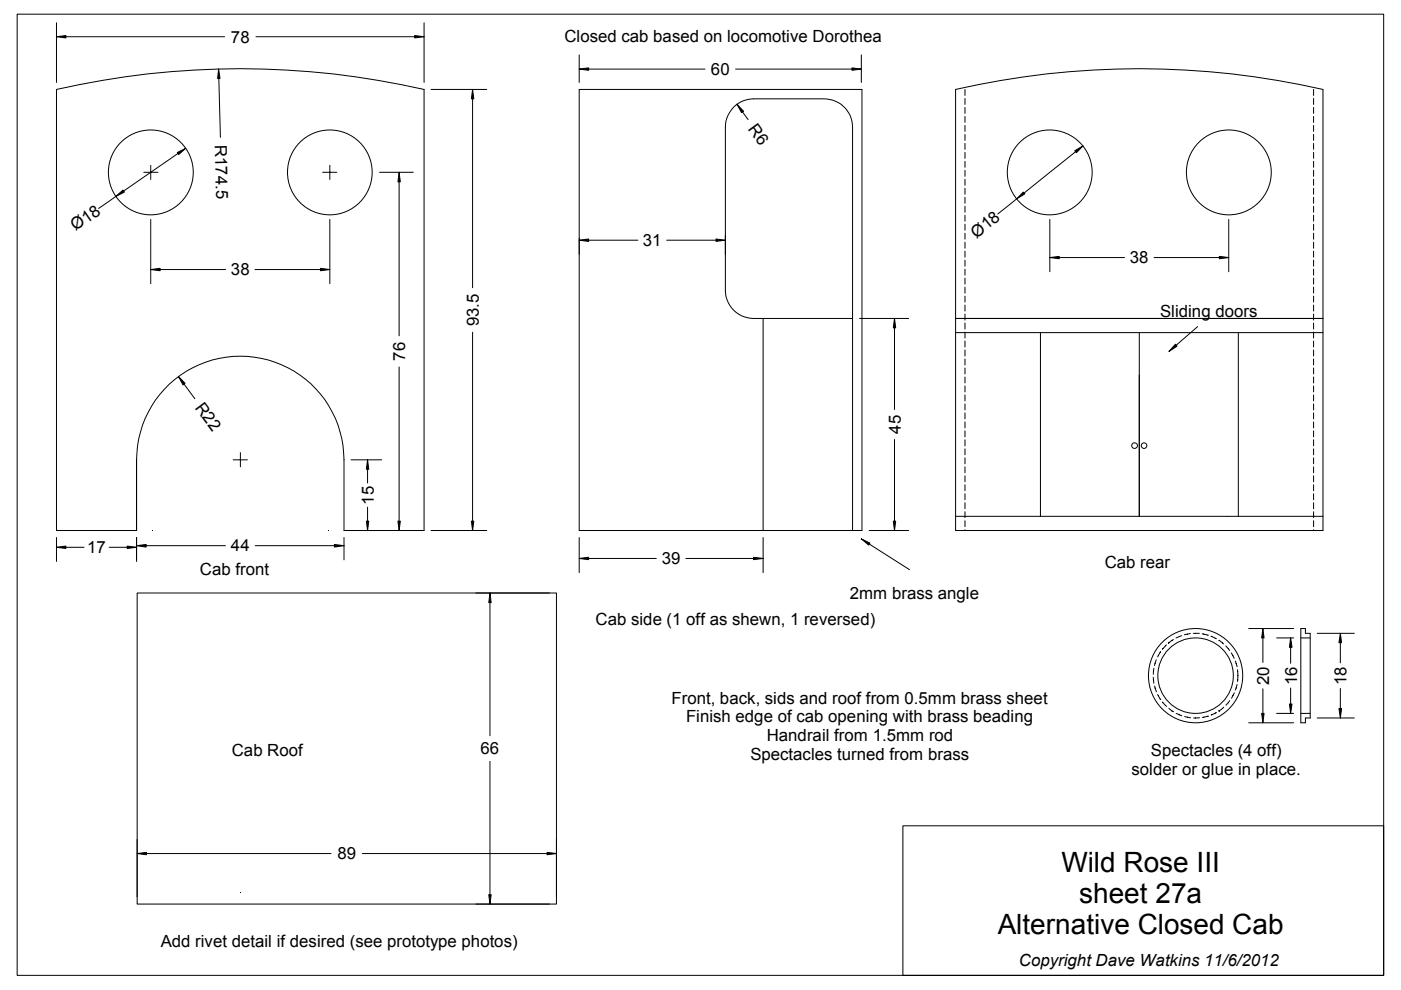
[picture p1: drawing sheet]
<svg xmlns="http://www.w3.org/2000/svg" width="297mm" height="210mm" viewBox="0 0 297 210" stroke-linecap="round" stroke-linejoin="round" font-family="sans-serif">
<g fill="none" stroke="#000" stroke-width=".21">
<path d="M3.6 3h289.8v203.8h-289.8zM12 19a174.7 174.7 0 0 1 77.9 0v93.5h-17v-15a22 22 0 0 0-22-22 22 22 0 0 0-21.9 22v15h-17zM12 7.8l2-.3v.5zM12 4.8v12.7M14 7.8h33.6M46.4 14.6l.2 2h-.5zM46.4 16.6l.3 12.5M54.3 7.8h33.6M87.9 7.5l2 .3-2 .2zM89.9 4.8v12.7M91.4 19h11.8M100.2 19l.3 2h-.6z"/>
<path d="M122.8 14.6l2-.2v.5zM122.8 19h59.9v93.5h-59.9zM122.8 11.6v5.9M124.8 14.6h24.7M156 14.6h24.6M180.6 14.4l2 .2-2 .3zM182.6 11.6v5.9M202.6 19a174.5 174.5 0 0 1 77.9 0v93.5h-77.9zM204.6 19v1.2M278.5 19v1.2M30.5 36.5h3M32 35.1v3"/>
<path d="M37.6 32.3l1.8-.8-1.5 1.3zM37.7 32.6l-11.5 7.9M68.4 36.5h3M69.9 35.1v3M80.5 36.5h7.1M84.6 36.5l.3 2.1h-.5zM84.6 38.6v32.6M100.2 21v40M156.2 22.1l1.4 1.5-.4 .3zM157.4 23.7l1.2 1.7M204.6 20.9v1.2M204.6 22.8v1.2"/>
<path d="M204.6 24.7v1.3M204.6 26.6v1.3M204.6 28.5v1.3M204.6 30.4v1.3M204.6 32.3v1.3M204.6 34.2v1.3M204.6 36.1v1.3M204.6 38v1.3M204.6 39.9v1.3M227.9 32l1.7-1.1-1.4 1.5zM228 32.2l-10.9 8.7M278.5 20.9v1.2"/>
<path d="M278.5 22.8v1.2M278.5 24.7v1.3M278.5 26.6v1.3M278.5 28.5v1.3M278.5 30.4v1.3M278.5 32.3v1.3M278.5 34.2v1.3M278.5 36.1v1.3M278.5 38v1.3M278.5 39.9v1.3M24.5 41.7l-3.6 2.5M24.5 41.7l1.6-1.4 .3 .4z"/>
<path d="M32 57.1l1.9-.2v.5zM32 46.5v13.7M33.9 57.1h13.9M54.1 57.1h13.8M67.9 56.9l2 .2-2 .3zM69.9 46.5v13.7M122.8 50.9l2-.2v.5zM124.8 50.9h10.5M141.3 50.9h10.5M151.8 50.7l2 .2-2 .3zM204.6 41.8v1.3M204.6 43.7v1.3"/>
<path d="M204.6 45.6v1.3M204.6 47.5v1.3M204.6 49.4v1.3M204.6 51.4v1.2M204.6 53.3v1.2M204.6 55.2v1.2M204.6 57.1v1.2M204.6 59v1.2M215.6 42.2l-4.1 3.2M217 40.7l.3 .4-1.7 1.1zM222.6 54.6l2-.2v.5zM222.6 46.5v11.1"/>
<path d="M224.6 54.6h13.8M244.7 54.6h13.8M258.5 54.4l2 .2-2 .3zM260.5 46.5v11.1M278.5 41.8v1.3M278.5 43.7v1.3M278.5 45.6v1.3M278.5 47.5v1.3M278.5 49.4v1.3M278.5 51.4v1.2M278.5 53.3v1.2M278.5 55.2v1.2"/>
<path d="M278.5 57.1v1.2M278.5 59v1.2M37.8 79.8l1.4 1.5-.4 .3zM84.6 77.8v32.7M100.2 70.4v40.1M161.8 67.5v45M180.8 67.5h-21a6 6 0 0 1-6-6v-34.5a6 6 0 0 1 6-6h14.9a6.1 6.1 0 0 1 6.1 6v85.5M182.2 67.5h10.5M189.6 67.5l.3 2h-.5zM189.6 69.5v17.3M202.6 67.5h77.9M202.6 70.5h77.9"/>
<path d="M204.6 60.9v1.2M204.6 62.8v1.3M204.6 64.7v1.3M204.6 66.6v1.3M204.6 68.5v1.3M204.6 70.4v1.3M204.6 72.3v1.3M204.6 74.2v1.3M204.6 76.1v1.3M204.6 78v1.3M204.6 79.9v1.3M220.6 70.5v39"/>
<path d="M241.6 70.5v39M249.2 73l.4 .4-1.7 1.1zM253.9 69.3l-4.5 3.9M262.5 70.5v39M278.5 60.9v1.2M278.5 62.8v1.3M278.5 64.7v1.3M278.5 66.6v1.3M278.5 68.5v1.3M278.5 70.4v1.3M278.5 72.3v1.3M278.5 74.2v1.3"/>
<path d="M278.5 76.1v1.3M278.5 78v1.3M278.5 79.9v1.3M39 81.4l2.3 3.1M49.4 97.5h3M51 96v3M74.4 97.5h6.5M77.9 97.5l.3 2h-.5zM77.9 99.5v2.9M189.6 93.2v17.3M204.6 81.8v1.3M204.6 83.7v1.3"/>
<path d="M204.6 85.6v1.3M204.6 87.5v1.3M204.6 89.5v1.2M204.6 91.4v1.2M204.6 93.3v1.2M204.6 95.2v1.2M204.6 97.1v1.2M204.6 99v1.2M278.5 81.8v1.3M278.5 83.7v1.3M278.5 85.6v1.3M278.5 87.5v1.3"/>
<path d="M278.5 89.5v1.2M278.5 91.4v1.2M278.5 93.3v1.2M278.5 95.2v1.2M278.5 97.1v1.2M278.5 99v1.2M12 116l2-.2v.5zM12 114v5M14 116h3.8M23.2 116h3.8M27 115.8l2 .2-2 .3zM29 115.7l2-.3v.6z"/>
<path d="M29 114v5M31 115.7h16.8M54.1 115.7h16.8M70.9 115.4l2 .3-2 .3zM72.9 114v4.7M77.7 110.5h.5l-.3 2zM77.9 107.5v3M84.4 110.5h.5l-.3 2zM91.4 112.5h11.8M99.9 110.5h.6l-.3 2zM122.8 118.4l2-.2v.5zM122.8 114v7.4"/>
<path d="M124.8 118.4h14.3M145.4 118.4h14.4M159.8 118.2l2 .2-2 .3zM161.8 114v7.4M182.6 114.3l1.8 .8-.2 .5zM184.3 112.5h8.4M184.3 115.4l8.5 5.4M189.4 110.5h.5l-.3 2zM202.6 109.5h77.9M204.6 100.9v1.3M204.6 102.8v1.3M204.6 104.7v1.3"/>
<path d="M204.6 106.6v1.3M204.6 108.5v1.3M204.6 110.4v1.3M204.6 112.3v.2M278.5 100.9v1.3M278.5 102.8v1.3M278.5 104.7v1.3M278.5 106.6v1.3M278.5 108.5v1.3M278.5 110.4v1.3M278.5 112.3v.2M29.1 125.7h88.9v66h-88.9z"/>
<path d="M100.9 125.7h15.6M103.9 125.7l.2 2.1h-.5zM103.9 127.8v28.2M245.1 139.9l-.3 1.2M246.1 138.2l-.7 1.1M247.3 136.7l-.8 1M247.7 136.3l.1 .1zM248.8 135.6l-1 .7M250.5 134.8l-1.2 .5M252.4 134.3l-1.3 .3M253 134.3h1.3M254.9 134.4l1.3 .3"/>
<path d="M256.7 134.9l1.2 .5M258.4 135.8l1 .7M259.9 136.9l.8 1M261.1 138.4l.6 1.2M264.7 133.3h9.6M267.8 133.3l.2 2h-.5zM267.8 135.3v5.2M270.7 135.3h3.6M273.6 135.3l.3 1.9h-.5zM273.6 137.2v3.4M275.8 133.3h1v1h1v17.9h-1v1h-1zM275.8 135.3h2"/>
<path d="M279.3 134.3h7.8M284.2 134.3l.2 2h-.5zM284.2 136.3v4.2M244.5 143.6l.1 1.3M244.6 141.7l-.1 1.3M244.8 145.5l.4 1.2M245.4 147.2l.7 1.1M246.5 148.8l.8 1M247.8 150.2l1 .7M249.4 151.3l1.2 .5M251.2 151.9l1.2 .3M254.3 152.2h-1.2"/>
<path d="M256.2 151.8l-1.3 .3M257.9 151.1l-1.1 .5M258.4 150.7l.1 .1zM259.5 149.9l-1 .8M260.7 148.5l-.8 1M261.7 146.9l-.6 1.1M261.9 140.2l.4 1.2M262.3 145.1l-.4 1.2M262.4 142v2.5M264.7 153.2h9.6M267.5 151.3h.5l-.2 1.9zM267.8 146v5.3"/>
<path d="M270.7 151.3h3.6M273.4 149.3h.5l-.3 2zM273.6 145.9v3.4M275.8 151.3h2M279.3 152.2h7.8M283.9 150.2h.5l-.2 2zM284.2 146v4.2M29.1 178v12.2M103.9 161.4v28.3M118 178v12.2M191.4 175.1h102v31.7h-102zM29.1 181l2-.3v.5z"/>
<path d="M31.1 181h39.1M76.8 181h39.2M100.9 191.7h15.6M103.6 189.7h.5l-.2 2zM116 180.7l2 .3-2 .2z"/>
<circle cx="32" cy="36.5" r="9"/>
<circle cx="69.9" cy="36.5" r="9"/>
<circle cx="222.6" cy="36.5" r="9"/>
<circle cx="260.5" cy="36.5" r="9"/>
<circle cx="240.6" cy="94.5" r=".61"/>
<circle cx="242.6" cy="94.5" r=".59"/>
<circle cx="253.5" cy="143.3" r="10"/>
<circle cx="253.5" cy="143.3" r="8"/>
</g>
<g fill="#000">
<path d="M12 7.8l2-.3v.5l-2-.2h2z" fill-rule="evenodd"/>
<path d="M46.4 14.6l.2 2h-.5l.3-2v2z" fill-rule="evenodd"/>
<path d="M87.9 7.5l2 .3h-2h2l-2 .2z" fill-rule="evenodd"/>
<path d="M122.8 14.6l2-.2v.5l-2-.3h2z" fill-rule="evenodd"/>
<path d="M180.6 14.4l2 .2h-2h2l-2 .3z" fill-rule="evenodd"/>
<path d="M37.6 32.3l1.8-.8-1.7 1.1 1.7-1.1-1.5 1.3z" fill-rule="evenodd"/>
<path d="M84.6 36.5l.3 2.1h-.5l.2-2.1v2.1z" fill-rule="evenodd"/>
<path d="M100.2 19l.3 2h-.6l.3-2v2z" fill-rule="evenodd"/>
<path d="M156.2 22.1l1.4 1.5-.4 .3-1-1.8 1.2 1.6z" fill-rule="evenodd"/>
<path d="M227.9 32l1.7-1.1-1.6 1.3 1.6-1.3-1.4 1.5z" fill-rule="evenodd"/>
<path d="M24.5 41.7l1.6-1.4 .3 .4-1.9 1 1.7-1.2z" fill-rule="evenodd"/>
<path d="M32 57.1l1.9-.2v.5l-1.9-.3h1.9z" fill-rule="evenodd"/>
<path d="M67.9 56.9l2 .2h-2h2l-2 .3z" fill-rule="evenodd"/>
<path d="M122.8 50.9l2-.2v.5l-2-.3h2z" fill-rule="evenodd"/>
<path d="M151.8 50.7l2 .2h-2h2l-2 .3z" fill-rule="evenodd"/>
<path d="M217 40.7l.3 .4-1.7 1.1 1.5-1.3-1.5 1.3z" fill-rule="evenodd"/>
<path d="M222.6 54.6l2-.2v.5l-2-.3h2z" fill-rule="evenodd"/>
<path d="M258.5 54.4l2 .2h-2h2l-2 .3z" fill-rule="evenodd"/>
<path d="M189.6 67.5l.3 2h-.5l.2-2v2z" fill-rule="evenodd"/>
<path d="M249.2 73l.4 .4-1.7 1.1 1.5-1.3-1.5 1.3z" fill-rule="evenodd"/>
<path d="M37.8 79.8l1.4 1.5-.4 .3-1-1.8 1.2 1.6z" fill-rule="evenodd"/>
<path d="M77.9 97.5l.3 2h-.5l.2-2v2z" fill-rule="evenodd"/>
<path d="M12 116l2-.2v.5l-2-.3h2z" fill-rule="evenodd"/>
<path d="M27 115.8l2 .2h-2h2l-2 .3z" fill-rule="evenodd"/>
<path d="M29 115.7l2-.3v.6l-2-.3h2z" fill-rule="evenodd"/>
<path d="M70.9 115.4l2 .3h-2h2l-2 .3z" fill-rule="evenodd"/>
<path d="M77.7 110.5h.5l-.3 2v-2v2z" fill-rule="evenodd"/>
<path d="M84.4 110.5h.5l-.3 2v-2v2z" fill-rule="evenodd"/>
<path d="M99.9 110.5h.6l-.3 2v-2v2z" fill-rule="evenodd"/>
<path d="M122.8 118.4l2-.2v.5l-2-.3h2z" fill-rule="evenodd"/>
<path d="M159.8 118.2l2 .2h-2h2l-2 .3z" fill-rule="evenodd"/>
<path d="M182.6 114.3l1.8 .8-.2 .5-1.6-1.3 1.7 1.1z" fill-rule="evenodd"/>
<path d="M189.4 110.5h.5l-.3 2v-2v2z" fill-rule="evenodd"/>
<path d="M103.9 125.7l.2 2.1h-.5l.3-2.1v2.1z" fill-rule="evenodd"/>
<path d="M267.8 133.3l.2 2h-.5l.3-2v2z" fill-rule="evenodd"/>
<path d="M273.6 135.3l.3 1.9h-.5l.2-1.9v1.9z" fill-rule="evenodd"/>
<path d="M284.2 134.3l.2 2h-.5l.3-2v2z" fill-rule="evenodd"/>
<path d="M267.5 151.3h.5l-.2 1.9v-1.9v1.9z" fill-rule="evenodd"/>
<path d="M273.4 149.3h.5l-.3 2v-2v2z" fill-rule="evenodd"/>
<path d="M283.9 150.2h.5l-.2 2v-2v2z" fill-rule="evenodd"/>
<path d="M29.1 181l2-.3v.5l-2-.2h2z" fill-rule="evenodd"/>
<path d="M103.6 189.7h.5l-.2 2v-2v2z" fill-rule="evenodd"/>
<path d="M116 180.7l2 .3h-2h2l-2 .2z" fill-rule="evenodd"/>
</g>
<g font-size="5.9">
<text x="225" y="184.8">Wild Rose III</text>
<text x="228.8" y="191.4">sheet 27a</text>
<text x="211.5" y="198">Alternative Closed Cab</text>
</g>
<g font-size="3.6">
<text x="49" y="9">78</text>
<text x="119.7" y="8.9">Closed cab based on locomotive Dorothea</text>
<text x="150.7" y="15.9">60</text>
<text x="158.5" y="27.3" transform="rotate(54 158.5 27.3)">R6</text>
<text x="45.5" y="30.6" transform="rotate(89 45.5 30.6)">R174.5</text>
<text x="16" y="49.1" transform="rotate(-35 16 49.1)">Ø18</text>
<text x="136.3" y="52.2">31</text>
<text x="207" y="50.6" transform="rotate(-39 207 50.6)">Ø18</text>
<text x="49" y="58.4">38</text>
<text x="239.6" y="55.8">38</text>
<text x="101.6" y="69.2" transform="rotate(-90 101.6 69.2)">93.5</text>
<text x="246" y="67.2">Sliding doors</text>
<text x="85.9" y="76.5" transform="rotate(-90 85.9 76.5)">76</text>
<text x="41.2" y="86.4" transform="rotate(53 41.2 86.4)">R22</text>
<text x="191" y="92" transform="rotate(-90 191 92)">45</text>
<text x="79.2" y="107" transform="rotate(-90 79.2 107)">15</text>
<text x="18.5" y="117.3">17</text>
<text x="49" y="116.9">44</text>
<text x="140.3" y="119.6">39</text>
<text x="42.4" y="122">Cab front</text>
<text x="234.2" y="120.5">Cab rear</text>
<text x="180.2" y="127">2mm brass angle</text>
<text x="126.3" y="132.5">Cab side (1 off as shewn, 1 reversed)</text>
<text x="142.4" y="149.2">Front, back, sids and roof from 0.5mm brass sheet</text>
<text x="269.1" y="145.2" transform="rotate(-90 269.1 145.2)">20</text>
<text x="275" y="145.2" transform="rotate(-90 275 145.2)">16</text>
<text x="285.5" y="145.2" transform="rotate(-90 285.5 145.2)">18</text>
<text x="145.5" y="153.2">Finish edge of cab opening with brass beading</text>
<text x="49.1" y="160.3">Cab Roof</text>
<text x="101.9" y="159.9">66</text>
<text x="159.1" y="161.2">Spectacles turned from brass</text>
<text x="162.6" y="157.2">Handrail from 1.5mm rod</text>
<text x="244" y="160.3">Spectacles (4 off)</text>
<text x="239.9" y="164.3">solder or glue in place.</text>
<text x="71.5" y="182.2">89</text>
<text x="34.1" y="200.9">Add rivet detail if desired (see prototype photos)</text>
<text x="216" y="204.9">Copyright Dave Watkins 11/6/2012</text>
</g>
</svg>
